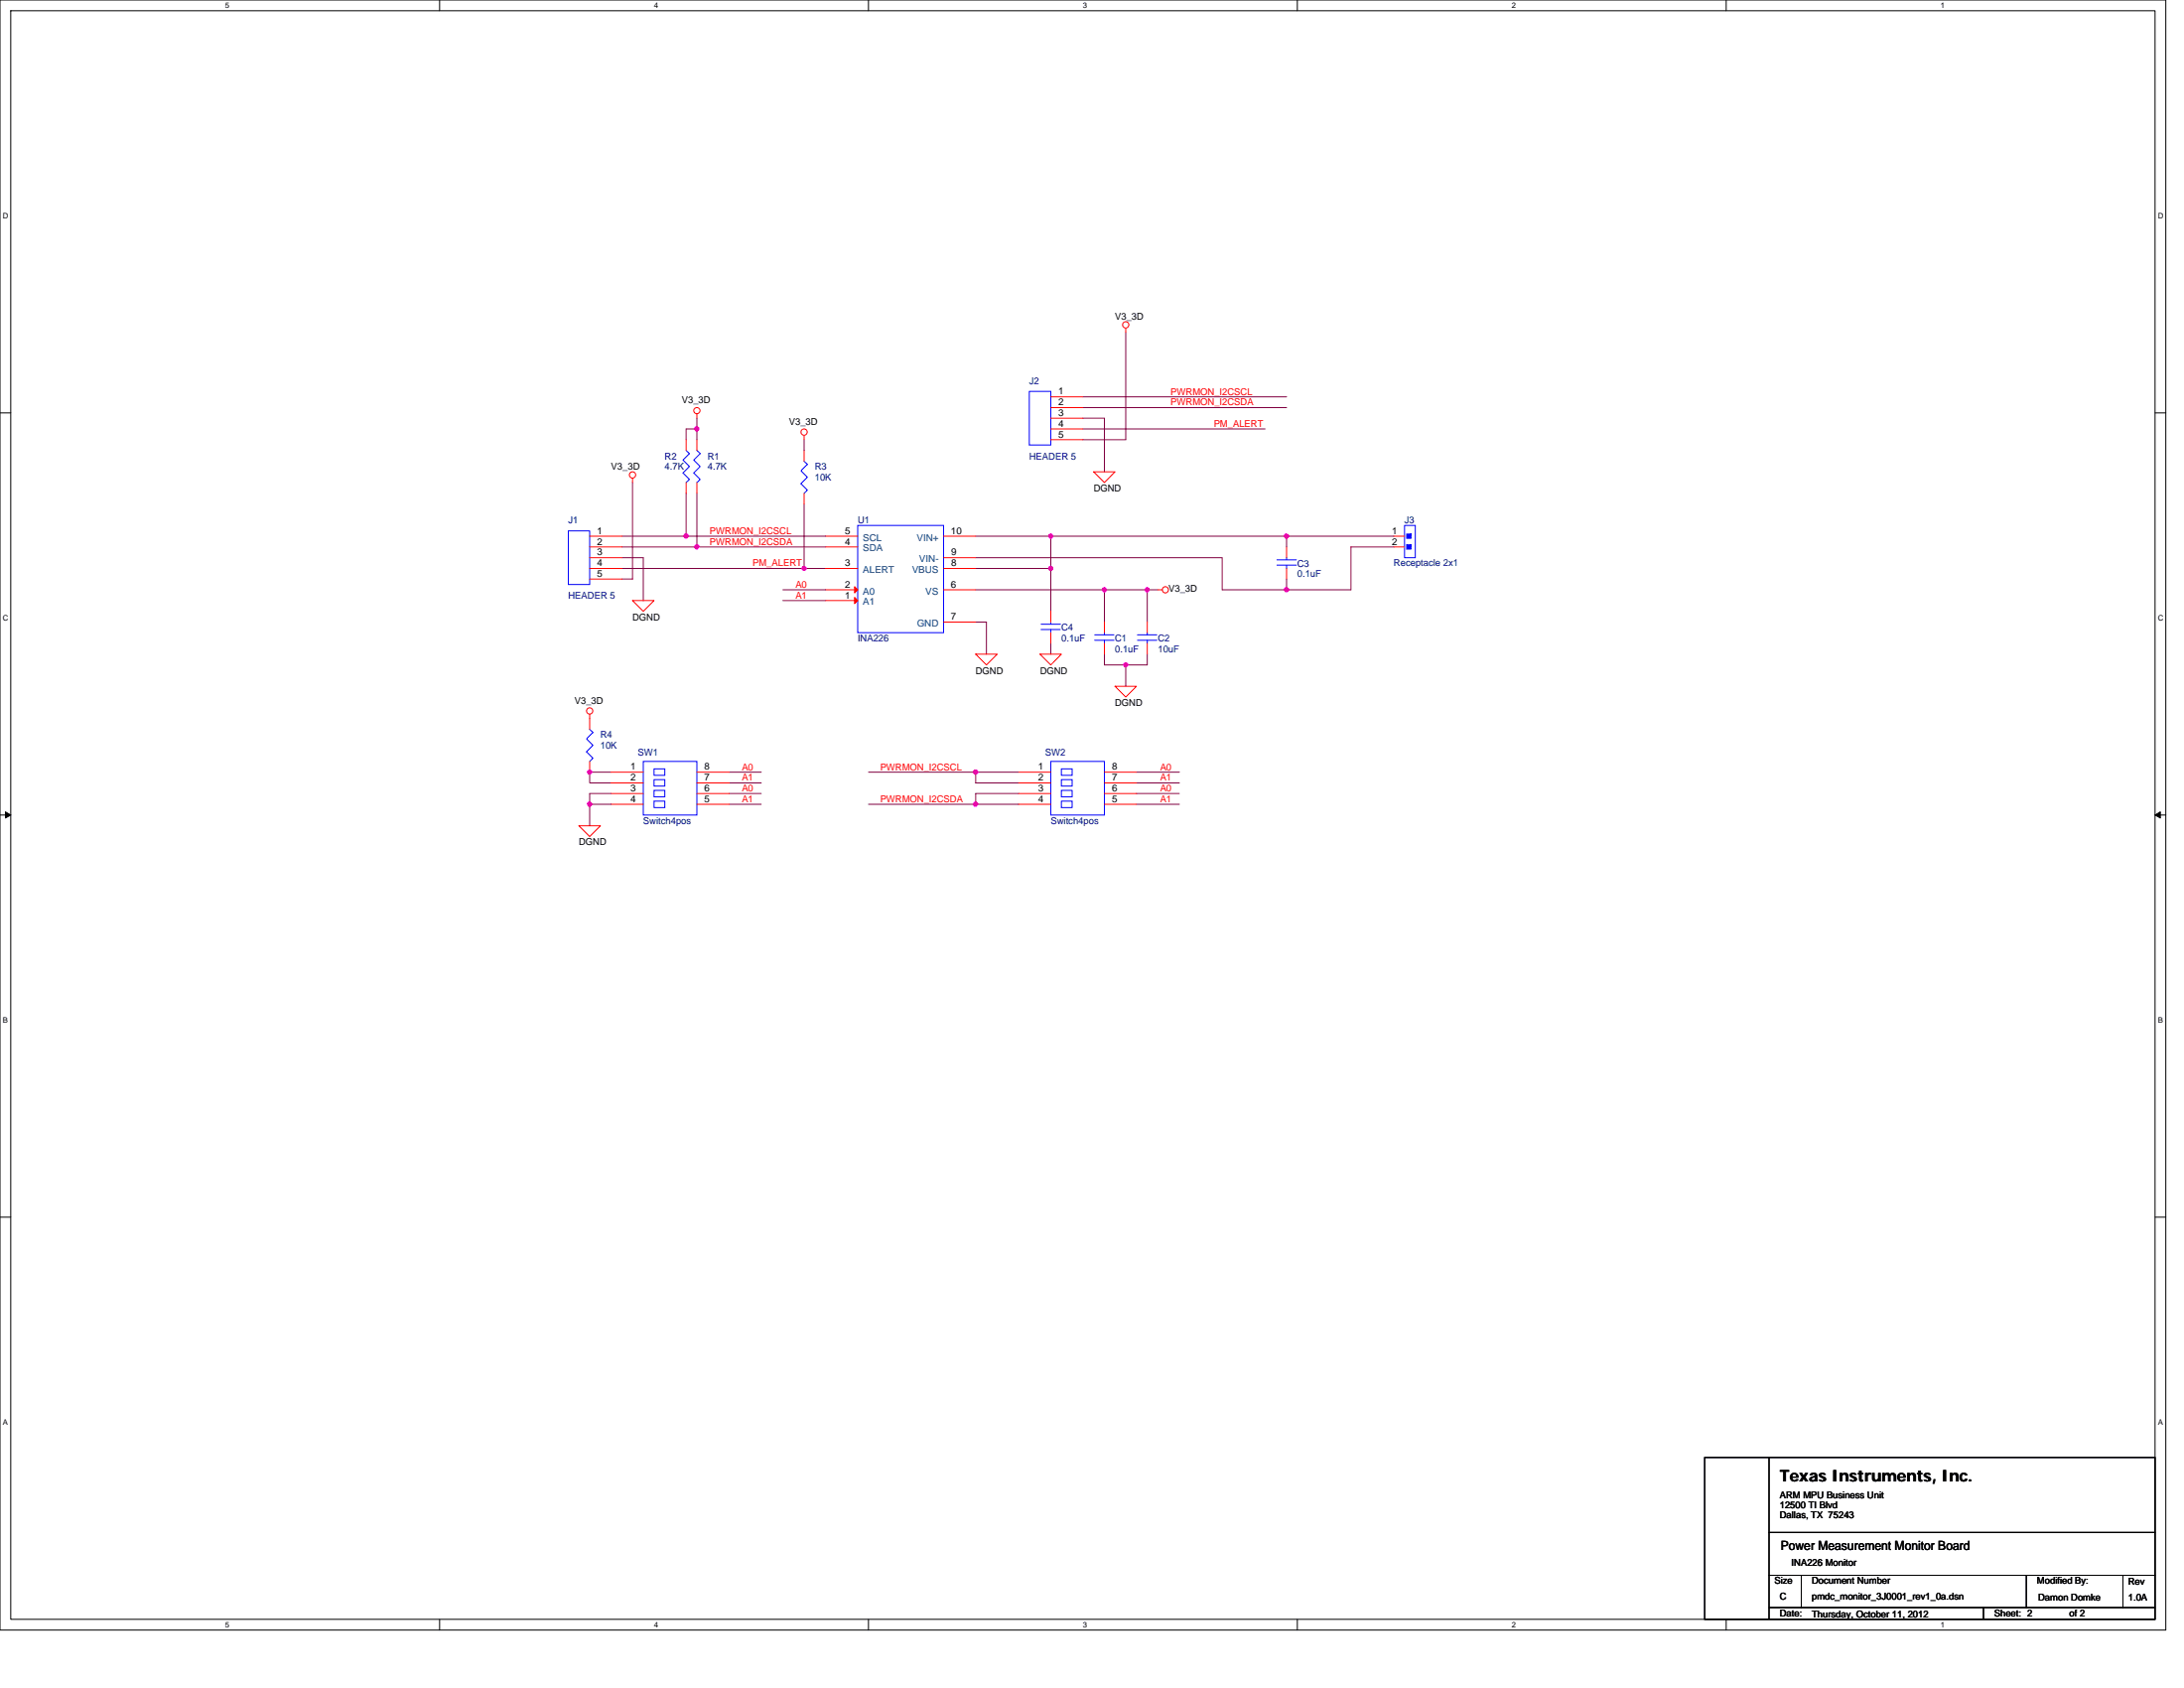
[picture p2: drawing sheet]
<svg xmlns="http://www.w3.org/2000/svg" width="279mm" height="216mm" viewBox="0 0 279 216" stroke-linecap="round" stroke-linejoin="round" font-family="sans-serif">
<path d="M0 0h277.1v208.5h-277.1zM1.4 1.4h274.3v205.7h-274.3z" fill="none" stroke="#000" stroke-width=".13"/>
<g fill="#fff">
<path d="M28.8 .1h.6v1.1h-.6z"/>
<path d="M28.8 207.3h.6v1.1h-.6z"/>
</g>
<path d="M56.2 0v1.4M56.2 207.1v1.4" fill="none" stroke="#000" stroke-width=".13"/>
<g fill="#fff">
<path d="M83.7 .1h.5v1.1h-.5z"/>
<path d="M83.7 207.3h.5v1.1h-.5z"/>
</g>
<path d="M111.1 0v1.4M111.1 207.1v1.4" fill="none" stroke="#000" stroke-width=".13"/>
<g fill="#fff">
<path d="M138.5 .1h.6v1.1h-.6z"/>
<path d="M138.5 207.3h.6v1.1h-.6z"/>
</g>
<path d="M166 0v1.4M166 207.1v1.4" fill="none" stroke="#000" stroke-width=".13"/>
<g fill="#fff">
<path d="M193.4 .1h.6v1.1h-.6z"/>
<path d="M193.4 207.3h.6v1.1h-.6z"/>
</g>
<path d="M220.8 0v1.4M220.8 207.1v1.4" fill="none" stroke="#000" stroke-width=".13"/>
<g fill="#fff">
<path d="M248.3 .1h.5v1.1h-.5z"/>
<path d="M248.3 207.3h.5v1.1h-.5z"/>
<path d="M.4 27.1h.7v1.1h-.7z"/>
<path d="M276.1 27.1h.7v1.1h-.7z"/>
<path d="M.4 78.5h.7v1.1h-.7z"/>
<path d="M276.1 78.5h.7v1.1h-.7z"/>
</g>
<path d="M0 52.8h1.4M275.7 52.8h1.4" fill="none" stroke="#000" stroke-width=".13"/>
<g fill="#fff">
<path d="M.4 130h.6v1.1h-.6z"/>
<path d="M276.1 130h.6v1.1h-.6z"/>
</g>
<path d="M0 104.2h1.4M275.7 104.2h1.4" fill="none" stroke="#000" stroke-width=".13"/>
<path d="M.7 103.8l.7 .4-.7 .4zM275.7 104.2l.7-.4v.8z" fill="#000" stroke="#000" stroke-width=".13"/>
<g fill="#fff">
<path d="M.4 181.4h.6v1.1h-.6z"/>
<path d="M276.1 181.4h.6v1.1h-.6z"/>
</g>
<path d="M0 155.7h1.4M275.7 155.7h1.4M218.1 186.4h57.6v20.7h-57.6zM226.3 186.4v20.6M226.3 196h49.4M226.3 201.5h49.4M226.3 205.6h49.4M230.4 201.5v4.1M253.7 205.6v1.4M259.2 201.5v4.1M271.6 201.5v4.1" fill="none" stroke="#000" stroke-width=".13"/>
<g fill="none" stroke="#800040" stroke-width=".13">
<path d="M89.2 54.9h-1.4v1.3M89.2 53.5v1.4M89.2 54.9v1.3M102.9 56.2v1.4M138.5 52.1h26.1M138.5 50.8h26.1M138.5 53.5h2.8v6.8M138.5 54.9h23.4M144 42.5v13.7h-5.5M79.6 71.3h2.7v5.5M79.6 70h9.6M79.6 68.6h8.2"/>
<path d="M79.6 72.7h23.3M80.9 61.7v12.4h-1.3M87.8 68.6h17.8M87.8 63.1v5.5M89.2 70h16.4M89.2 63.1v6.9M100.1 75.4h5.5M100.1 76.8h5.5M102.9 72.7h2.7M102.9 64.5v8.2M124.8 72.7h9.6M124.8 68.6h9.6"/>
<path d="M124.8 71.3h31.6v4.1h8.2M124.8 75.4h16.5v4.2M124.8 79.6h1.4v4.1M134.4 68.6h30.2M134.4 68.6v4.1M134.4 72.7v5.5M141.3 75.4h5.5v4.2M146.8 75.4h1.3M164.6 74.1v1.3M178.3 68.6h-13.7v1.4M178.3 70h-5.5v5.4h-8.2M78.2 98.8h-2.8v1.3h2.8"/>
<path d="M93.3 98.8h4.1M111.1 98.8h13.7v1.3h5.5M124.8 98.8h5.5M134.4 82.3v1.4M141.3 83.7v1.3h2.7M144 85v2.8M145.4 98.8h5.5M146.8 83.7v1.3h-2.8M75.4 102.9v2.7M75.4 102.9h2.8M78.2 101.5h-2.8v1.4M93.3 100.1h4.1"/>
<path d="M93.3 101.5h4.1M93.3 102.9h4.1M111.1 102.9h13.7M124.8 102.9h5.5M130.3 101.5h-5.5v1.4M145.4 100.1h5.5M145.4 101.5h5.5M145.4 102.9h5.5"/>
</g>
<g fill="#f0f" stroke="#f0f" stroke-width=".13">
<circle cx="134.4" cy="68.6" r=".27"/>
<circle cx="164.6" cy="68.6" r=".27"/>
<circle cx="89.1" cy="54.9" r=".27"/>
<circle cx="87.8" cy="68.6" r=".27"/>
<circle cx="89.1" cy="69.9" r=".27"/>
<circle cx="102.9" cy="72.7" r=".27"/>
<circle cx="146.8" cy="75.4" r=".27"/>
<circle cx="141.3" cy="75.4" r=".27"/>
<circle cx="144" cy="85" r=".27"/>
<circle cx="134.4" cy="72.7" r=".27"/>
<circle cx="75.4" cy="98.8" r=".27"/>
<circle cx="75.4" cy="102.9" r=".27"/>
<circle cx="124.8" cy="98.8" r=".27"/>
<circle cx="124.8" cy="102.9" r=".27"/>
<circle cx="164.6" cy="75.4" r=".27"/>
</g>
<g fill="none" stroke="#f00" stroke-width=".13">
<path d="M87.8 56.2v1.4M89.2 52.9v.6M89.2 56.2v1.4M102.9 55.7v.5M102.9 57.6v1.4M134.4 50.8h4.1M134.4 52.1h4.1M134.4 53.5h4.1M134.4 54.9h4.1M134.4 56.2h4.1M144 42v.5M75.4 68.6h4.2"/>
<path d="M75.4 70h4.2M75.4 71.3h4.2M75.4 72.7h4.2M75.4 74.1h4.2M80.9 76.8h2.8l-1.4 1.4zM80.9 61.2v.5M87.8 61.7v1.4M89.2 61.7v1.4M102.9 63.1v1.4M105.6 68.6h4.1M105.6 70h4.1M105.6 72.7h4.1"/>
<path d="M105.6 75.4h4.1M105.6 76.8h4.1M120.7 68.6h4.1M120.7 71.3h4.1M120.7 72.7h4.1M120.7 79.6h4.1M120.7 75.4h4.1M134.4 78.2v1.4M139.9 60.3h2.7l-1.3 1.4zM141.3 79.6v1.3M146.8 79.6v1.3M148.1 75.4h.6"/>
<path d="M164.6 70v1.3M164.6 72.7v1.4M178.3 68.6h1.4M178.3 70h1.4M75.4 91.4v1.9M75.4 97.4v1.4M78.2 98.8h4.1M89.2 98.8h4.1M124.8 83.7h2.8l-1.4 1.3zM130.3 98.8h4.1M133.1 83.7h2.7l-1.4 1.3zM134.4 80.9v1.4"/>
<path d="M141.3 98.8h4.1M141.3 82.3v1.4M142.6 87.8h2.8l-1.4 1.4zM146.8 82.3v1.4M74.1 105.6h2.7l-1.4 1.4zM78.2 100.1h4.1M78.2 101.5h4.1M78.2 102.9h4.1M89.2 102.9h4.1M89.2 101.5h4.1M89.2 100.1h4.1M130.3 100.1h4.1"/>
<path d="M130.3 101.5h4.1M130.3 102.9h4.1M141.3 102.9h4.1M141.3 101.5h4.1M141.3 100.1h4.1"/>
<circle cx="89.2" cy="52.5" r=".4"/>
<circle cx="102.9" cy="55.3" r=".4"/>
<circle cx="144" cy="41.5" r=".4"/>
<circle cx="80.9" cy="60.7" r=".4"/>
<circle cx="149.1" cy="75.4" r=".4"/>
<circle cx="75.4" cy="90.9" r=".4"/>
</g>
<g fill="none" stroke="#00f" stroke-width=".13">
<path d="M87.8 57.6l.4 .4-.8 .8 .8 .9-.8 .8 .8 .8-.4 .4M89.2 57.6l.4 .4-.8 .8 .8 .9-.8 .8 .8 .8-.4 .4M102.9 59l.4 .4-.8 .8 .8 .8-.8 .9 .8 .8-.4 .4M131.7 50.1h2.7v6.8h-2.7zM72.7 67.9h2.7v6.9h-2.7zM109.7 67.2h11v13.7h-11zM133.2 79.8h2.5M134.4 79.6v.2M163.4 72.3h2.4M163.4 71.6h2.4M164.6 71.3v.3M164.6 72.3v.4"/>
<path d="M179.7 67.2h1.4v4.1h-1.4zM75.4 93.3l.5 .4-.9 .8 .9 .8-.9 .9 .9 .8-.5 .4M82.3 97.4h6.9v6.8h-6.9zM83.7 98.3h1.3v.9h-1.3zM83.7 99.7h1.3v.8h-1.3zM133.2 80.5h2.5M134.4 97.4h6.9v6.8h-6.9zM134.4 80.5v.4M135.8 98.3h1.4v.9h-1.4zM135.8 99.7h1.4v.8h-1.4zM140 81.9h2.5M140 81.2h2.5"/>
<path d="M141.3 80.9v.3M141.3 81.9v.4M145.5 81.9h2.5M145.5 81.2h2.5M146.8 80.9v.3M146.8 81.9v.4M83.7 101.1h1.3v.8h-1.3zM83.7 102.5h1.3v.8h-1.3zM135.8 101.1h1.4v.8h-1.4zM135.8 102.5h1.4v.8h-1.4z"/>
</g>
<g fill="#00f" stroke="#00f" stroke-width=".13">
<path d="M180 68.3v.6h.5v-.6z" fill-rule="evenodd"/>
<path d="M180 69.7v.5h.5v-.5z" fill-rule="evenodd"/>
</g>
<g fill="#f00" stroke="#f00" stroke-width=".13">
<path d="M109.3 75l.4 .4-.4 .4z"/>
<path d="M109.3 76.4l.4 .4-.4 .4z"/>
</g>
<text font-size="2.1" x="227.7" y="189.5">Texas Instruments, Inc.</text>
<text font-size="1.6" x="227.8" y="198.2">Power Measurement Monitor Board</text>
<g font-size="1.2">
<text x="142.6" y="40.9">V3_3D</text>
<text x="87.2" y="51.6">V3_3D</text>
<text x="135.4" y="50.5">1</text>
<text x="135.4" y="51.8">2</text>
<text x="135.4" y="53.2">3</text>
<text x="100.9" y="54.3">V3_3D</text>
<text x="135.4" y="54.6">4</text>
<text x="135.4" y="55.9">5</text>
<text x="78.2" y="60.1">V3_3D</text>
<text x="139.9" y="62.8">DGND</text>
<text x="76.4" y="68.3">1</text>
<text x="76.4" y="69.7">2</text>
<text x="76.4" y="71">3</text>
<text x="108.1" y="68.3">5</text>
<text x="108.1" y="69.7">4</text>
<text x="121.7" y="68.3">10</text>
<text x="121.7" y="71">9</text>
<text x="178.1" y="68.3">1</text>
<text x="178.1" y="69.7">2</text>
<text x="76.4" y="72.4">4</text>
<text x="76.4" y="73.8">5</text>
<text x="108.1" y="72.4">3</text>
<text x="108.1" y="75.1">2</text>
<text x="108.1" y="76.5">1</text>
<text x="121.7" y="75.1">6</text>
<text x="121.7" y="72.4">8</text>
<text x="149.5" y="75.7">V3_3D</text>
<text x="80.9" y="79.3">DGND</text>
<text x="121.7" y="79.3">7</text>
<text x="124.8" y="86.2">DGND</text>
<text x="133.1" y="86.2">DGND</text>
<text x="73.5" y="90">V3_3D</text>
<text x="142.6" y="90.3">DGND</text>
<text x="80.7" y="98.5">1</text>
<text x="80.7" y="99.8">2</text>
<text x="80.7" y="101.2">3</text>
<text x="90.1" y="101.2">6</text>
<text x="90.1" y="99.8">7</text>
<text x="90.1" y="98.5">8</text>
<text x="132.8" y="98.5">1</text>
<text x="132.8" y="99.8">2</text>
<text x="132.8" y="101.2">3</text>
<text x="142.2" y="101.2">6</text>
<text x="142.2" y="99.8">7</text>
<text x="142.2" y="98.5">8</text>
<text x="80.7" y="102.6">4</text>
<text x="90.1" y="102.6">5</text>
<text x="132.8" y="102.6">4</text>
<text x="142.2" y="102.6">5</text>
<text x="74.1" y="108.1">DGND</text>
<text x="227.7" y="191.6">ARM MPU Business Unit</text>
<text x="227.7" y="192.9">12500 TI Blvd</text>
<text x="227.7" y="194.2">Dallas, TX 75243</text>
<text x="227" y="202.6">Size</text>
<text x="229.2" y="200.3">INA226 Monitor</text>
<text x="231.8" y="202.6">Document Number</text>
<text x="260.6" y="202.6">Modified By:</text>
<text x="272.3" y="202.8">Rev</text>
<text x="227.7" y="206.7">Date:</text>
<text x="227.7" y="204.5">C</text>
<text x="231.8" y="206.9">Thursday, October 11, 2012</text>
<text x="231.8" y="204.5">pmdc_monitor_3J0001_rev1_0a.dsn</text>
<text x="255.1" y="206.7">Sheet: 2</text>
<text x="260.8" y="204.7">Damon Domke</text>
<text x="264.7" y="206.7">of 2</text>
<text x="272.3" y="204.7">1.0A</text>
</g>
<g font-size="1.2" fill="#000080">
<text x="131.7" y="49.1">J2</text>
<text x="85" y="58.7">R2</text>
<text x="90.5" y="58.7">R1</text>
<text x="131.7" y="58.7">HEADER 5</text>
<text x="85" y="60.1">4.7K</text>
<text x="90.5" y="60.1">4.7K</text>
<text x="104.2" y="60.1">R3</text>
<text x="104.2" y="61.5">10K</text>
<text x="72.7" y="67">J1</text>
<text x="109.7" y="67">U1</text>
<text x="179.7" y="67">J3</text>
<text x="72.7" y="76.6">HEADER 5</text>
<text x="166" y="72.5">C3</text>
<text x="166" y="73.8">0.1uF</text>
<text x="178.3" y="72.5">Receptacle 2x1</text>
<text x="109.7" y="82">INA226</text>
<text x="135.8" y="80.7">C4</text>
<text x="135.8" y="82">0.1uF</text>
<text x="142.6" y="82">C1</text>
<text x="142.6" y="83.4">0.1uF</text>
<text x="148.1" y="82">C2</text>
<text x="148.1" y="83.4">10uF</text>
<text x="76.8" y="94.4">R4</text>
<text x="76.8" y="95.8">10K</text>
<text x="81.6" y="96.6">SW1</text>
<text x="133.7" y="96.6">SW2</text>
<text x="82.3" y="105.4">Switch4pos</text>
<text x="134.4" y="105.4">Switch4pos</text>
</g>
<g font-size="1.2" fill="#f00">
<text x="149.8" y="51.9">PWRMON_I2CSDA</text>
<text x="149.8" y="50.5">PWRMON_I2CSCL</text>
<text x="155.3" y="54.6">PM_ALERT</text>
<text x="90.8" y="68.3">PWRMON_I2CSCL</text>
<text x="90.8" y="69.7">PWRMON_I2CSDA</text>
<text x="96.3" y="72.4">PM_ALERT</text>
<text x="101.8" y="75.2">A0</text>
<text x="101.8" y="76.5">A1</text>
<text x="94.9" y="98.5">A0</text>
<text x="94.9" y="99.9">A1</text>
<text x="94.9" y="101.2">A0</text>
<text x="112.6" y="98.5">PWRMON_I2CSCL</text>
<text x="148.4" y="98.5">A0</text>
<text x="148.4" y="99.9">A1</text>
<text x="148.4" y="101.2">A0</text>
<text x="94.9" y="102.6">A1</text>
<text x="112.6" y="102.6">PWRMON_I2CSDA</text>
<text x="148.4" y="102.6">A1</text>
</g>
<g font-size="1.2" fill="#004080">
<text x="110.4" y="69.2">SCL</text>
<text x="110.4" y="70.5">SDA</text>
<text x="117.3" y="69.2">VIN+</text>
<text x="117.6" y="71.9">VIN-</text>
<text x="110.4" y="73.3">ALERT</text>
<text x="110.4" y="76">A0</text>
<text x="110.4" y="77.4">A1</text>
<text x="116.7" y="73.3">VBUS</text>
<text x="118.4" y="76">VS</text>
<text x="117.3" y="80.1">GND</text>
</g>
<g font-size="1">
<text x="28.8" y="1">5</text>
<text x="83.7" y="1">4</text>
<text x="138.5" y="1">3</text>
<text x="193.4" y="1">2</text>
<text x="248.3" y="1">1</text>
<text x=".4" y="28">D</text>
<text x="276.1" y="28">D</text>
<text x=".4" y="79.4">C</text>
<text x="276.1" y="79.4">C</text>
<text x=".4" y="130.9">B</text>
<text x="276.1" y="130.9">B</text>
<text x=".4" y="182.3">A</text>
<text x="276.1" y="182.3">A</text>
<text x="28.8" y="208.2">5</text>
<text x="83.7" y="208.2">4</text>
<text x="138.5" y="208.2">3</text>
<text x="193.4" y="208.2">2</text>
<text x="248.3" y="208.2">1</text>
</g>
</svg>
